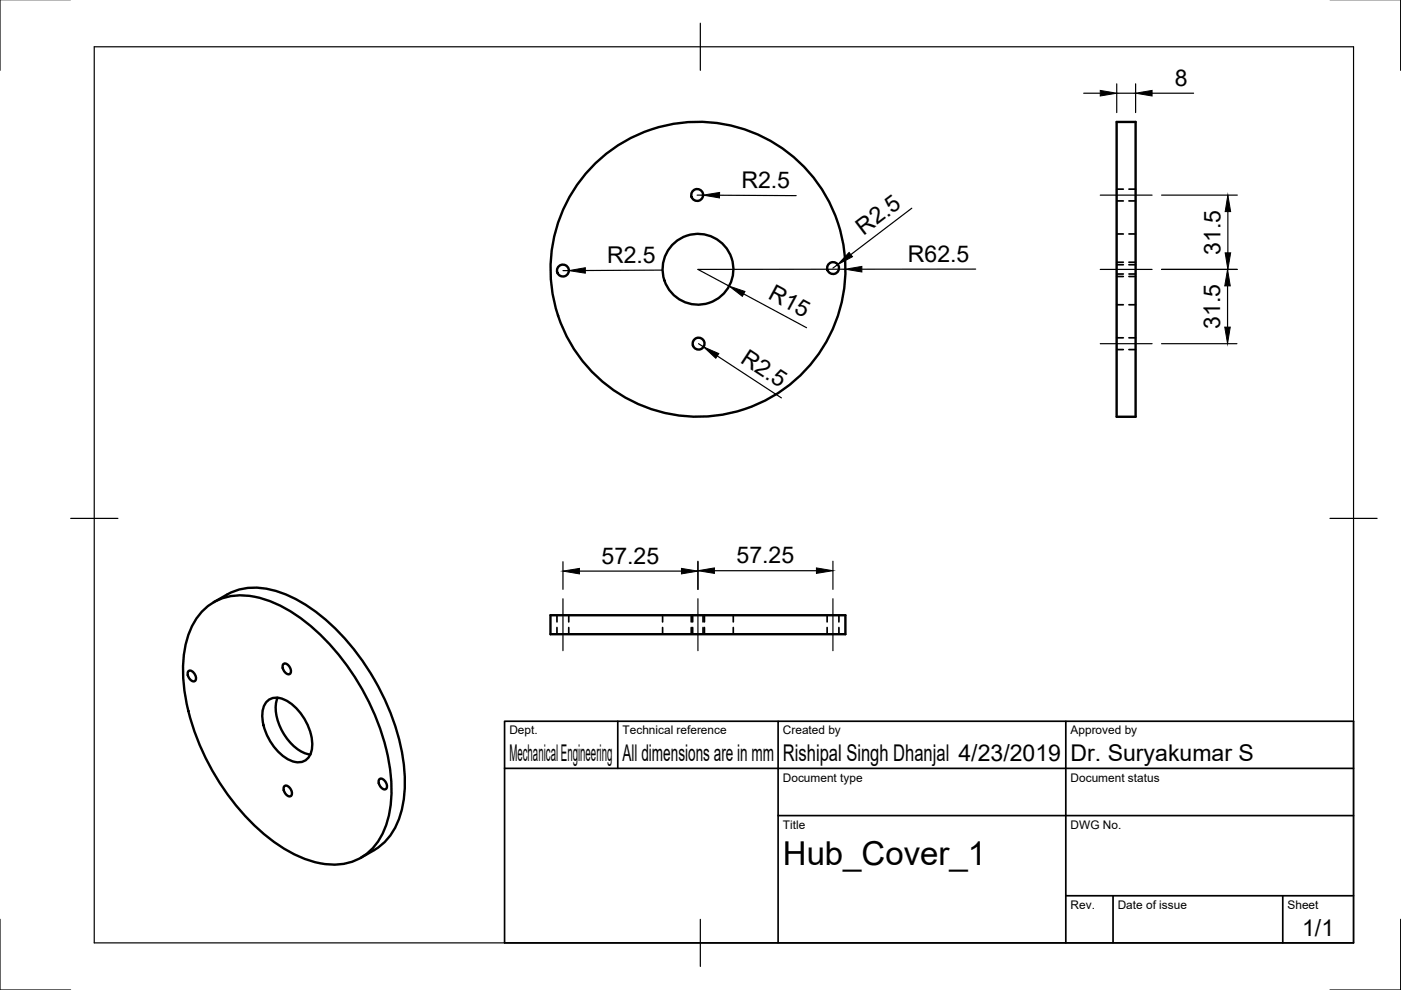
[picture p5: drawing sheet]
<svg xmlns="http://www.w3.org/2000/svg" width="297mm" height="210mm" viewBox="0 0 297 210" stroke-linecap="round" stroke-linejoin="round" font-family="sans-serif">
<!-- layer: Visible -->
<g fill="none" stroke="#000" stroke-width=".51">
<path d="M236.7 25.9h4.1v62.5h-4.1zM42.9 129.6a11.5 11.5 0 0 1 11.1-3.1 29.2 29.2 0 0 1 14.6 8.8 50.5 50.5 0 0 1 14.3 30.2 20.1 20.1 0 0 1-3.1 13.4 11.3 11.3 0 0 1-11.9 4.1 29.2 29.2 0 0 1-14.7-8.7 50.5 50.5 0 0 1-14.3-30.2 20.1 20.1 0 0 1 3.1-13.4zM45.3 127.7a14.7 14.7 0 0 1 8.6-3.1 22.9 22.9 0 0 1 13.3 5.3 50.1 50.1 0 0 1 18.6 34 20.1 20.1 0 0 1-3.2 13.4l-2 2.1-1.3 .8M116.7 130.4h62.5v4.1h-62.5zM39.9 142.4a1 1 0 0 1 1.5 .7 .81 .81 0 0 1-.4 1.4l-.8-.6a1.54 1.54 0 0 1-.3-1.5zM56.6 148.7a3.3 3.3 0 0 1 4.2-.1 11.4 11.4 0 0 1 5.3 10.2 2.96 2.96 0 0 1-4.3 2.5 11.2 11.2 0 0 1-6.1-10.5l.2-.8zM58.9 147.9a9.2 9.2 0 0 0 1.6 8.3 8.1 8.1 0 0 0 5.3 3.8M60 140.9a1 1 0 0 1 1.5 .7 .81 .81 0 0 1-.4 1.4l-.8-.6a1.54 1.54 0 0 1-.3-1.5zM60.2 166.8a1 1 0 0 1 1.5 .7 .81 .81 0 0 1-.4 1.3l-.8-.6a1.54 1.54 0 0 1-.3-1.4zM80.4 165.3a1 1 0 0 1 1.5 .7 .81 .81 0 0 1-.5 1.4l-.8-.6a1.54 1.54 0 0 1-.2-1.5zM79.3 180.2l-2.8 1.7"/>
<circle cx="119.3" cy="57.4" r="1.26"/>
<circle cx="147.8" cy="41.3" r="1.26"/>
<circle cx="148" cy="57.1" r="7.5"/>
<circle cx="148" cy="57.1" r="31.3"/>
<circle cx="176.6" cy="56.8" r="1.26"/>
<circle cx="148.1" cy="72.9" r="1.26"/>
</g>
<!-- layer: Hidden -->
<g fill="none" stroke="#000" stroke-width=".36">
<path d="M236.7 55.6h1.5M236.7 58.1h1.5M236.7 56.1h1.5M236.7 58.6h1.5M236.7 49.6h1.5M236.7 40.1h1.5M236.7 42.6h1.5M239.4 55.6h1.4M239.4 58.1h1.4M239.4 56.1h1.4M239.4 58.6h1.4M239.4 49.6h1.4"/>
<path d="M239.4 40.1h1.4M239.4 42.6h1.4M236.7 64.6h1.5M236.7 71.6h1.5M236.7 74.1h1.5M239.4 64.6h1.4M239.4 71.6h1.4M239.4 74.1h1.4M118.1 130.4v1.5M118.1 133v1.5M120.6 130.4v1.5M120.6 133v1.5"/>
<path d="M140.5 130.4v1.5M140.5 133v1.5M146.6 130.4v1.5M146.6 133v1.5M146.9 130.4v1.5M146.9 133v1.5M149.1 130.4v1.5M149.1 133v1.5M149.4 130.4v1.5M149.4 133v1.5M155.5 130.4v1.5M155.5 133v1.5"/>
<path d="M175.4 130.4v1.5M175.4 133v1.5M177.9 130.4v1.5M177.9 133v1.5"/>
</g>
<!-- layer: Border -->
<path d="M0 -.1v15M297 -.1v15M20 9.9h267v190h-267zM148.5 4.9v10M15 109.9h10M282 109.9h10M0 194.9v15h15M148.5 194.9v10M297 194.9v15h-15" fill="none" stroke="#000" stroke-width=".25"/>
<!-- layer: TitleBlock -->
<path d="M107 152.9h180v47h-180zM131 152.9v10M165 152.9v47M226 152.9v47M107 162.9h180M165 172.9h122M226 189.9h61M236 189.9v10M272 189.9v10" fill="none" stroke="#000" stroke-width=".36"/>
<!-- layer: Center Lines -->
<path d="M233.3 41.4h11M233.3 57.1h11M233.3 72.9h11M119.4 127v11M148 127v11M176.6 127v11" fill="none" stroke="#000" stroke-width=".25"/>
<!-- layer: Dimensions -->
<g fill="none" stroke="#000" stroke-width=".25">
<path d="M229.8 19.8h3.5M236.8 17.8v6.1M236.8 19.8h4M240.8 17.8v6.1M244.3 19.8h8.8M119.4 57.4h1.2M140.4 57.3l-16.3 .1M147.8 41.4h1.3M152.6 41.4l16.2 .1M177.6 56.1l-1 .7M179.2 57.1h-31.2l6.6 3.6M193.3 44.1l-12.9 9.9"/>
<path d="M206.9 57.1h-24.2M246.3 41.4h16M246.3 57.1h16M260.3 44.9v8.7M148.1 72.9l1.1 .6M152.1 75.5l13.6 8.9M157.7 62.3l13.3 7.2M246.3 72.9h16M260.3 60.6v8.8M119.4 119.1v5.9M148 119v6M176.6 119v6"/>
<path d="M122.9 121.1h21.6M151.5 121h21.6"/>
</g>
<g fill="#000" stroke="#000" stroke-width=".21">
<path d="M233.3 19.2l3.5 .6-3.5 .6zM240.8 19.8l3.5-.6v1.2zM120.6 57.4l3.5-.6v1.1zM149.1 41.4l3.5-.6-.1 1.2zM180 53.5l.7 .9-3.1 1.7zM179.2 57.1l3.5-.6v1.2zM259.8 53.6h1.1l-.6 3.5zM260.3 41.4l.6 3.5h-1.1zM149.2 73.5l3.2 1.5-.6 1zM154.6 60.7l3.3 1.1-.5 1zM260.3 57.1l.5 3.5h-1.1zM259.7 69.4h1.1l-.5 3.5z"/>
<path d="M119.4 121.1l3.5-.6v1.2zM144.5 120.5l3.5 .6-3.5 .6zM148 121l3.5-.6v1.2zM173.1 120.4l3.5 .6-3.5 .6z"/>
</g>
<text font-size="7" x="166" y="183.4">Hub_Cover_1</text>
<g font-size="4.9">
<text x="249.1" y="18.2">8</text>
<text x="157.2" y="39.8">R2.5</text>
<text x="183.1" y="49.9" transform="rotate(-37 183.1 49.9)">R2.5</text>
<text x="128.7" y="55.8">R2.5</text>
<text x="192.5" y="55.5">R62.5</text>
<text x="258.8" y="54" transform="rotate(-90 258.8 54)">31.5</text>
<text x="162.7" y="63.2" transform="rotate(28 162.7 63.2)">R15</text>
<text x="258.7" y="69.8" transform="rotate(-90 258.7 69.8)">31.5</text>
<text x="156.8" y="76.7" transform="rotate(33 156.8 76.7)">R2.5</text>
<text x="127.6" y="119.5">57.25</text>
<text x="156.2" y="119.4">57.25</text>
<text x="108" y="161.4">Mechanical Engineering</text>
<text x="132" y="161.4">All dimensions are in mm</text>
<text x="166" y="161.4">Rishipal Singh Dhanjal 4/23/2019</text>
<text x="227" y="161.4">Dr. Suryakumar S</text>
<text x="276.1" y="198.6">1/1</text>
</g>
<g font-size="2.5">
<text x="108" y="155.7">Dept.</text>
<text x="132" y="155.7">Technical reference</text>
<text x="166" y="155.7">Created by</text>
<text x="227" y="155.7">Approved by</text>
<text x="166" y="165.7">Document type</text>
<text x="227" y="165.7">Document status</text>
<text x="166" y="175.7">Title</text>
<text x="227" y="175.7">DWG No.</text>
<text x="227" y="192.7">Rev.</text>
<text x="237" y="192.7">Date of issue</text>
<text x="273" y="192.7">Sheet</text>
</g>
</svg>
